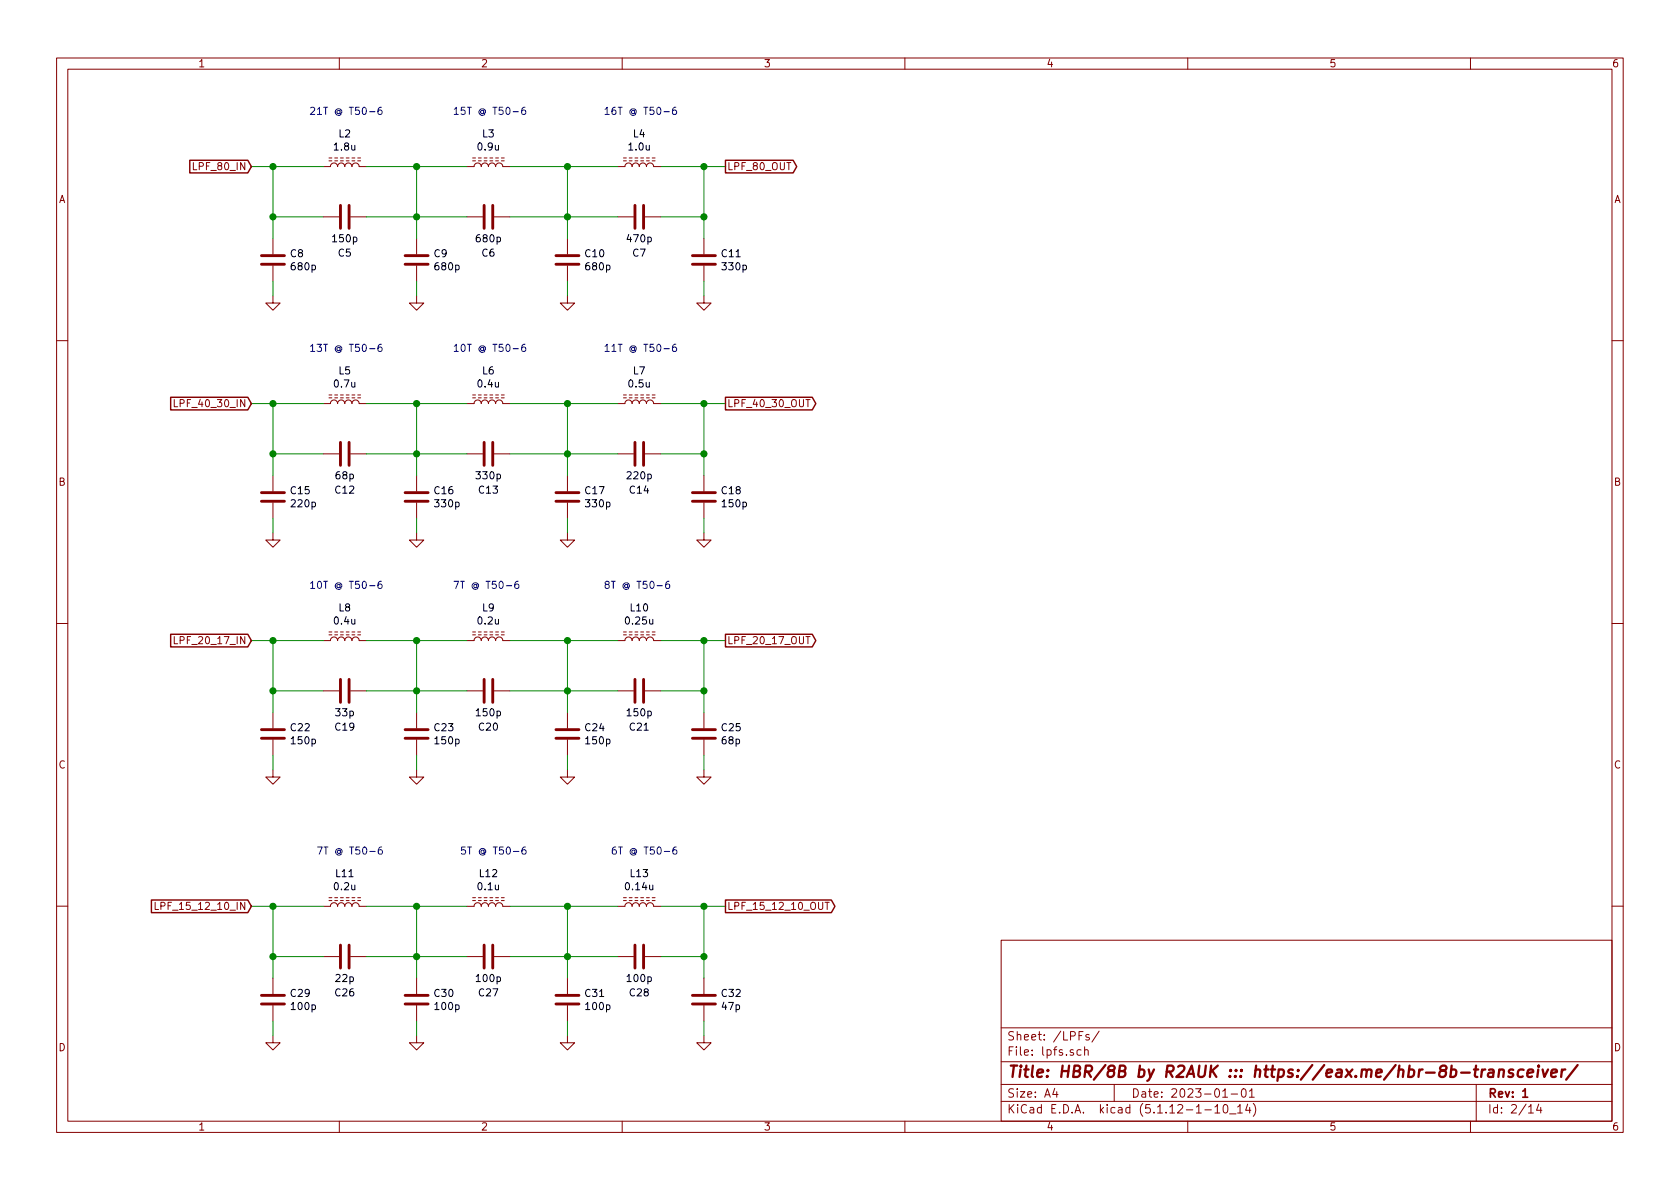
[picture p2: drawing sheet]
EESchema Schematic File Version 4
EELAYER 30 0
EELAYER END
$Descr A4 11693 8268
encoding utf-8
Sheet 2 14
Title "HBR/8B by R2AUK ::: https://eax.me/hbr-8b-transceiver/"
Date "2023-01-01"
Rev "1"
Comp ""
Comment1 ""
Comment2 ""
Comment3 ""
Comment4 ""
$EndDescr
$Comp
L Device:L_Core_Ferrite L11
U 1 1
P 2400 6300
F 0 "L11" V 2625 6300 50  0000 C CNN
F 1 "0.2u" V 2534 6300 50  0000 C CNN
F 2 "" H 2400 6300 50  0001 C CNN
F 3 "~" H 2400 6300 50  0001 C CNN
	1    2400 6300
	0    -1   -1   0   
$EndComp
$Comp
L Device:C C29
U 1 1
P 1900 6950
F 0 "C29" H 2015 6996 50  0000 L CNN
F 1 "100p" H 2015 6905 50  0000 L CNN
F 2 "" H 1938 6800 50  0001 C CNN
F 3 "~" H 1900 6950 50  0001 C CNN
	1    1900 6950
	1    0    0    -1  
$EndComp
$Comp
L Device:L_Core_Ferrite L12
U 1 1
P 3400 6300
F 0 "L12" V 3625 6300 50  0000 C CNN
F 1 "0.1u" V 3534 6300 50  0000 C CNN
F 2 "" H 3400 6300 50  0001 C CNN
F 3 "~" H 3400 6300 50  0001 C CNN
	1    3400 6300
	0    -1   -1   0   
$EndComp
$Comp
L Device:C C30
U 1 1
P 2900 6950
F 0 "C30" H 3015 6996 50  0000 L CNN
F 1 "100p" H 3015 6905 50  0000 L CNN
F 2 "" H 2938 6800 50  0001 C CNN
F 3 "~" H 2900 6950 50  0001 C CNN
	1    2900 6950
	1    0    0    -1  
$EndComp
$Comp
L Device:L_Core_Ferrite L13
U 1 1
P 4450 6300
F 0 "L13" V 4675 6300 50  0000 C CNN
F 1 "0.14u" V 4584 6300 50  0000 C CNN
F 2 "" H 4450 6300 50  0001 C CNN
F 3 "~" H 4450 6300 50  0001 C CNN
	1    4450 6300
	0    -1   -1   0   
$EndComp
$Comp
L Device:C C31
U 1 1
P 3950 6950
F 0 "C31" H 4065 6996 50  0000 L CNN
F 1 "100p" H 4065 6905 50  0000 L CNN
F 2 "" H 3988 6800 50  0001 C CNN
F 3 "~" H 3950 6950 50  0001 C CNN
	1    3950 6950
	1    0    0    -1  
$EndComp
$Comp
L Device:C C32
U 1 1
P 4900 6950
F 0 "C32" H 5015 6996 50  0000 L CNN
F 1 "47p" H 5015 6905 50  0000 L CNN
F 2 "" H 4938 6800 50  0001 C CNN
F 3 "~" H 4900 6950 50  0001 C CNN
	1    4900 6950
	1    0    0    -1  
$EndComp
$Comp
L power:GND #PWR036
U 1 1
P 1900 7200
F 0 "#PWR036" H 1900 6950 50  0001 C CNN
F 1 "GND" H 1905 7027 50  0001 C CNN
F 2 "" H 1900 7200 50  0001 C CNN
F 3 "" H 1900 7200 50  0001 C CNN
	1    1900 7200
	1    0    0    -1  
$EndComp
$Comp
L power:GND #PWR037
U 1 1
P 2900 7200
F 0 "#PWR037" H 2900 6950 50  0001 C CNN
F 1 "GND" H 2905 7027 50  0001 C CNN
F 2 "" H 2900 7200 50  0001 C CNN
F 3 "" H 2900 7200 50  0001 C CNN
	1    2900 7200
	1    0    0    -1  
$EndComp
$Comp
L power:GND #PWR038
U 1 1
P 3950 7200
F 0 "#PWR038" H 3950 6950 50  0001 C CNN
F 1 "GND" H 3955 7027 50  0001 C CNN
F 2 "" H 3950 7200 50  0001 C CNN
F 3 "" H 3950 7200 50  0001 C CNN
	1    3950 7200
	1    0    0    -1  
$EndComp
$Comp
L power:GND #PWR039
U 1 1
P 4900 7200
F 0 "#PWR039" H 4900 6950 50  0001 C CNN
F 1 "GND" H 4905 7027 50  0001 C CNN
F 2 "" H 4900 7200 50  0001 C CNN
F 3 "" H 4900 7200 50  0001 C CNN
	1    4900 7200
	1    0    0    -1  
$EndComp
Wire Wire Line
	4900 7100 4900 7200
Wire Wire Line
	3950 7100 3950 7200
Wire Wire Line
	2900 7200 2900 7100
Wire Wire Line
	1900 7200 1900 7100
$Comp
L Device:C C26
U 1 1
P 2400 6650
F 0 "C26" V 2650 6650 50  0000 C CNN
F 1 "22p" V 2550 6650 50  0000 C CNN
F 2 "" H 2438 6500 50  0001 C CNN
F 3 "~" H 2400 6650 50  0001 C CNN
	1    2400 6650
	0    1    1    0   
$EndComp
$Comp
L Device:C C27
U 1 1
P 3400 6650
F 0 "C27" V 3650 6650 50  0000 C CNN
F 1 "100p" V 3550 6650 50  0000 C CNN
F 2 "" H 3438 6500 50  0001 C CNN
F 3 "~" H 3400 6650 50  0001 C CNN
	1    3400 6650
	0    1    1    0   
$EndComp
$Comp
L Device:C C28
U 1 1
P 4450 6650
F 0 "C28" V 4700 6650 50  0000 C CNN
F 1 "100p" V 4600 6650 50  0000 C CNN
F 2 "" H 4488 6500 50  0001 C CNN
F 3 "~" H 4450 6650 50  0001 C CNN
	1    4450 6650
	0    1    1    0   
$EndComp
Wire Wire Line
	1900 6800 1900 6650
Wire Wire Line
	1900 6300 2250 6300
Wire Wire Line
	2550 6300 2900 6300
Wire Wire Line
	3550 6300 3950 6300
Wire Wire Line
	4600 6300 4900 6300
Wire Wire Line
	4900 6300 4900 6650
Wire Wire Line
	3950 6800 3950 6650
Connection ~ 3950 6300
Wire Wire Line
	3950 6300 4300 6300
Wire Wire Line
	2900 6800 2900 6650
Connection ~ 2900 6300
Wire Wire Line
	2900 6300 3250 6300
Wire Wire Line
	1900 6650 2250 6650
Connection ~ 1900 6650
Wire Wire Line
	1900 6650 1900 6300
Wire Wire Line
	2550 6650 2900 6650
Connection ~ 2900 6650
Wire Wire Line
	2900 6650 2900 6300
Wire Wire Line
	2900 6650 3250 6650
Wire Wire Line
	3550 6650 3950 6650
Connection ~ 3950 6650
Wire Wire Line
	3950 6650 3950 6300
Wire Wire Line
	4300 6650 3950 6650
Wire Wire Line
	4600 6650 4900 6650
Connection ~ 4900 6650
Wire Wire Line
	4900 6650 4900 6800
Text GLabel 5050 6300 2    50   Output ~ 0
LPF_15_12_10_OUT
Text GLabel 1750 6300 0    50   Input ~ 0
LPF_15_12_10_IN
Wire Wire Line
	1750 6300 1900 6300
Connection ~ 1900 6300
Wire Wire Line
	4900 6300 5050 6300
Connection ~ 4900 6300
$Comp
L Device:L_Core_Ferrite L8
U 1 1
P 2400 4450
F 0 "L8" V 2625 4450 50  0000 C CNN
F 1 "0.4u" V 2534 4450 50  0000 C CNN
F 2 "" H 2400 4450 50  0001 C CNN
F 3 "~" H 2400 4450 50  0001 C CNN
	1    2400 4450
	0    -1   -1   0   
$EndComp
$Comp
L Device:C C22
U 1 1
P 1900 5100
F 0 "C22" H 2015 5146 50  0000 L CNN
F 1 "150p" H 2015 5055 50  0000 L CNN
F 2 "" H 1938 4950 50  0001 C CNN
F 3 "~" H 1900 5100 50  0001 C CNN
	1    1900 5100
	1    0    0    -1  
$EndComp
$Comp
L Device:L_Core_Ferrite L9
U 1 1
P 3400 4450
F 0 "L9" V 3625 4450 50  0000 C CNN
F 1 "0.2u" V 3534 4450 50  0000 C CNN
F 2 "" H 3400 4450 50  0001 C CNN
F 3 "~" H 3400 4450 50  0001 C CNN
	1    3400 4450
	0    -1   -1   0   
$EndComp
$Comp
L Device:C C23
U 1 1
P 2900 5100
F 0 "C23" H 3015 5146 50  0000 L CNN
F 1 "150p" H 3015 5055 50  0000 L CNN
F 2 "" H 2938 4950 50  0001 C CNN
F 3 "~" H 2900 5100 50  0001 C CNN
	1    2900 5100
	1    0    0    -1  
$EndComp
$Comp
L Device:L_Core_Ferrite L10
U 1 1
P 4450 4450
F 0 "L10" V 4675 4450 50  0000 C CNN
F 1 "0.25u" V 4584 4450 50  0000 C CNN
F 2 "" H 4450 4450 50  0001 C CNN
F 3 "~" H 4450 4450 50  0001 C CNN
	1    4450 4450
	0    -1   -1   0   
$EndComp
$Comp
L Device:C C24
U 1 1
P 3950 5100
F 0 "C24" H 4065 5146 50  0000 L CNN
F 1 "150p" H 4065 5055 50  0000 L CNN
F 2 "" H 3988 4950 50  0001 C CNN
F 3 "~" H 3950 5100 50  0001 C CNN
	1    3950 5100
	1    0    0    -1  
$EndComp
$Comp
L Device:C C25
U 1 1
P 4900 5100
F 0 "C25" H 5015 5146 50  0000 L CNN
F 1 "68p" H 5015 5055 50  0000 L CNN
F 2 "" H 4938 4950 50  0001 C CNN
F 3 "~" H 4900 5100 50  0001 C CNN
	1    4900 5100
	1    0    0    -1  
$EndComp
$Comp
L power:GND #PWR032
U 1 1
P 1900 5350
F 0 "#PWR032" H 1900 5100 50  0001 C CNN
F 1 "GND" H 1905 5177 50  0001 C CNN
F 2 "" H 1900 5350 50  0001 C CNN
F 3 "" H 1900 5350 50  0001 C CNN
	1    1900 5350
	1    0    0    -1  
$EndComp
$Comp
L power:GND #PWR033
U 1 1
P 2900 5350
F 0 "#PWR033" H 2900 5100 50  0001 C CNN
F 1 "GND" H 2905 5177 50  0001 C CNN
F 2 "" H 2900 5350 50  0001 C CNN
F 3 "" H 2900 5350 50  0001 C CNN
	1    2900 5350
	1    0    0    -1  
$EndComp
$Comp
L power:GND #PWR034
U 1 1
P 3950 5350
F 0 "#PWR034" H 3950 5100 50  0001 C CNN
F 1 "GND" H 3955 5177 50  0001 C CNN
F 2 "" H 3950 5350 50  0001 C CNN
F 3 "" H 3950 5350 50  0001 C CNN
	1    3950 5350
	1    0    0    -1  
$EndComp
$Comp
L power:GND #PWR035
U 1 1
P 4900 5350
F 0 "#PWR035" H 4900 5100 50  0001 C CNN
F 1 "GND" H 4905 5177 50  0001 C CNN
F 2 "" H 4900 5350 50  0001 C CNN
F 3 "" H 4900 5350 50  0001 C CNN
	1    4900 5350
	1    0    0    -1  
$EndComp
Wire Wire Line
	4900 5250 4900 5350
Wire Wire Line
	3950 5250 3950 5350
Wire Wire Line
	2900 5350 2900 5250
Wire Wire Line
	1900 5350 1900 5250
$Comp
L Device:C C19
U 1 1
P 2400 4800
F 0 "C19" V 2650 4800 50  0000 C CNN
F 1 "33p" V 2550 4800 50  0000 C CNN
F 2 "" H 2438 4650 50  0001 C CNN
F 3 "~" H 2400 4800 50  0001 C CNN
	1    2400 4800
	0    1    1    0   
$EndComp
$Comp
L Device:C C20
U 1 1
P 3400 4800
F 0 "C20" V 3650 4800 50  0000 C CNN
F 1 "150p" V 3550 4800 50  0000 C CNN
F 2 "" H 3438 4650 50  0001 C CNN
F 3 "~" H 3400 4800 50  0001 C CNN
	1    3400 4800
	0    1    1    0   
$EndComp
$Comp
L Device:C C21
U 1 1
P 4450 4800
F 0 "C21" V 4700 4800 50  0000 C CNN
F 1 "150p" V 4600 4800 50  0000 C CNN
F 2 "" H 4488 4650 50  0001 C CNN
F 3 "~" H 4450 4800 50  0001 C CNN
	1    4450 4800
	0    1    1    0   
$EndComp
Wire Wire Line
	1900 4950 1900 4800
Wire Wire Line
	1900 4450 2250 4450
Wire Wire Line
	2550 4450 2900 4450
Wire Wire Line
	3550 4450 3950 4450
Wire Wire Line
	4600 4450 4900 4450
Wire Wire Line
	4900 4450 4900 4800
Wire Wire Line
	3950 4950 3950 4800
Connection ~ 3950 4450
Wire Wire Line
	3950 4450 4300 4450
Wire Wire Line
	2900 4950 2900 4800
Connection ~ 2900 4450
Wire Wire Line
	2900 4450 3250 4450
Wire Wire Line
	1900 4800 2250 4800
Connection ~ 1900 4800
Wire Wire Line
	1900 4800 1900 4450
Wire Wire Line
	2550 4800 2900 4800
Connection ~ 2900 4800
Wire Wire Line
	2900 4800 2900 4450
Wire Wire Line
	2900 4800 3250 4800
Wire Wire Line
	3550 4800 3950 4800
Connection ~ 3950 4800
Wire Wire Line
	3950 4800 3950 4450
Wire Wire Line
	4300 4800 3950 4800
Wire Wire Line
	4600 4800 4900 4800
Connection ~ 4900 4800
Wire Wire Line
	4900 4800 4900 4950
Text GLabel 5050 4450 2    50   Output ~ 0
LPF_20_17_OUT
Text GLabel 1750 4450 0    50   Input ~ 0
LPF_20_17_IN
Wire Wire Line
	1750 4450 1900 4450
Connection ~ 1900 4450
Wire Wire Line
	4900 4450 5050 4450
Connection ~ 4900 4450
$Comp
L Device:L_Core_Ferrite L5
U 1 1
P 2400 2800
F 0 "L5" V 2625 2800 50  0000 C CNN
F 1 "0.7u" V 2534 2800 50  0000 C CNN
F 2 "" H 2400 2800 50  0001 C CNN
F 3 "~" H 2400 2800 50  0001 C CNN
	1    2400 2800
	0    -1   -1   0   
$EndComp
$Comp
L Device:C C15
U 1 1
P 1900 3450
F 0 "C15" H 2015 3496 50  0000 L CNN
F 1 "220p" H 2015 3405 50  0000 L CNN
F 2 "" H 1938 3300 50  0001 C CNN
F 3 "~" H 1900 3450 50  0001 C CNN
	1    1900 3450
	1    0    0    -1  
$EndComp
$Comp
L Device:L_Core_Ferrite L6
U 1 1
P 3400 2800
F 0 "L6" V 3625 2800 50  0000 C CNN
F 1 "0.4u" V 3534 2800 50  0000 C CNN
F 2 "" H 3400 2800 50  0001 C CNN
F 3 "~" H 3400 2800 50  0001 C CNN
	1    3400 2800
	0    -1   -1   0   
$EndComp
$Comp
L Device:C C16
U 1 1
P 2900 3450
F 0 "C16" H 3015 3496 50  0000 L CNN
F 1 "330p" H 3015 3405 50  0000 L CNN
F 2 "" H 2938 3300 50  0001 C CNN
F 3 "~" H 2900 3450 50  0001 C CNN
	1    2900 3450
	1    0    0    -1  
$EndComp
$Comp
L Device:L_Core_Ferrite L7
U 1 1
P 4450 2800
F 0 "L7" V 4675 2800 50  0000 C CNN
F 1 "0.5u" V 4584 2800 50  0000 C CNN
F 2 "" H 4450 2800 50  0001 C CNN
F 3 "~" H 4450 2800 50  0001 C CNN
	1    4450 2800
	0    -1   -1   0   
$EndComp
$Comp
L Device:C C17
U 1 1
P 3950 3450
F 0 "C17" H 4065 3496 50  0000 L CNN
F 1 "330p" H 4065 3405 50  0000 L CNN
F 2 "" H 3988 3300 50  0001 C CNN
F 3 "~" H 3950 3450 50  0001 C CNN
	1    3950 3450
	1    0    0    -1  
$EndComp
$Comp
L Device:C C18
U 1 1
P 4900 3450
F 0 "C18" H 5015 3496 50  0000 L CNN
F 1 "150p" H 5015 3405 50  0000 L CNN
F 2 "" H 4938 3300 50  0001 C CNN
F 3 "~" H 4900 3450 50  0001 C CNN
	1    4900 3450
	1    0    0    -1  
$EndComp
$Comp
L power:GND #PWR028
U 1 1
P 1900 3700
F 0 "#PWR028" H 1900 3450 50  0001 C CNN
F 1 "GND" H 1905 3527 50  0001 C CNN
F 2 "" H 1900 3700 50  0001 C CNN
F 3 "" H 1900 3700 50  0001 C CNN
	1    1900 3700
	1    0    0    -1  
$EndComp
$Comp
L power:GND #PWR029
U 1 1
P 2900 3700
F 0 "#PWR029" H 2900 3450 50  0001 C CNN
F 1 "GND" H 2905 3527 50  0001 C CNN
F 2 "" H 2900 3700 50  0001 C CNN
F 3 "" H 2900 3700 50  0001 C CNN
	1    2900 3700
	1    0    0    -1  
$EndComp
$Comp
L power:GND #PWR030
U 1 1
P 3950 3700
F 0 "#PWR030" H 3950 3450 50  0001 C CNN
F 1 "GND" H 3955 3527 50  0001 C CNN
F 2 "" H 3950 3700 50  0001 C CNN
F 3 "" H 3950 3700 50  0001 C CNN
	1    3950 3700
	1    0    0    -1  
$EndComp
$Comp
L power:GND #PWR031
U 1 1
P 4900 3700
F 0 "#PWR031" H 4900 3450 50  0001 C CNN
F 1 "GND" H 4905 3527 50  0001 C CNN
F 2 "" H 4900 3700 50  0001 C CNN
F 3 "" H 4900 3700 50  0001 C CNN
	1    4900 3700
	1    0    0    -1  
$EndComp
Wire Wire Line
	4900 3600 4900 3700
Wire Wire Line
	3950 3600 3950 3700
Wire Wire Line
	2900 3700 2900 3600
Wire Wire Line
	1900 3700 1900 3600
$Comp
L Device:C C12
U 1 1
P 2400 3150
F 0 "C12" V 2650 3150 50  0000 C CNN
F 1 "68p" V 2550 3150 50  0000 C CNN
F 2 "" H 2438 3000 50  0001 C CNN
F 3 "~" H 2400 3150 50  0001 C CNN
	1    2400 3150
	0    1    1    0   
$EndComp
$Comp
L Device:C C13
U 1 1
P 3400 3150
F 0 "C13" V 3650 3150 50  0000 C CNN
F 1 "330p" V 3550 3150 50  0000 C CNN
F 2 "" H 3438 3000 50  0001 C CNN
F 3 "~" H 3400 3150 50  0001 C CNN
	1    3400 3150
	0    1    1    0   
$EndComp
$Comp
L Device:C C14
U 1 1
P 4450 3150
F 0 "C14" V 4700 3150 50  0000 C CNN
F 1 "220p" V 4600 3150 50  0000 C CNN
F 2 "" H 4488 3000 50  0001 C CNN
F 3 "~" H 4450 3150 50  0001 C CNN
	1    4450 3150
	0    1    1    0   
$EndComp
Wire Wire Line
	1900 3300 1900 3150
Wire Wire Line
	1900 2800 2250 2800
Wire Wire Line
	2550 2800 2900 2800
Wire Wire Line
	3550 2800 3950 2800
Wire Wire Line
	4600 2800 4900 2800
Wire Wire Line
	4900 2800 4900 3150
Wire Wire Line
	3950 3300 3950 3150
Connection ~ 3950 2800
Wire Wire Line
	3950 2800 4300 2800
Wire Wire Line
	2900 3300 2900 3150
Connection ~ 2900 2800
Wire Wire Line
	2900 2800 3250 2800
Wire Wire Line
	1900 3150 2250 3150
Connection ~ 1900 3150
Wire Wire Line
	1900 3150 1900 2800
Wire Wire Line
	2550 3150 2900 3150
Connection ~ 2900 3150
Wire Wire Line
	2900 3150 2900 2800
Wire Wire Line
	2900 3150 3250 3150
Wire Wire Line
	3550 3150 3950 3150
Connection ~ 3950 3150
Wire Wire Line
	3950 3150 3950 2800
Wire Wire Line
	4300 3150 3950 3150
Wire Wire Line
	4600 3150 4900 3150
Connection ~ 4900 3150
Wire Wire Line
	4900 3150 4900 3300
Text GLabel 5050 2800 2    50   Output ~ 0
LPF_40_30_OUT
Text GLabel 1750 2800 0    50   Input ~ 0
LPF_40_30_IN
Wire Wire Line
	1750 2800 1900 2800
Connection ~ 1900 2800
Wire Wire Line
	4900 2800 5050 2800
Connection ~ 4900 2800
$Comp
L Device:L_Core_Ferrite L2
U 1 1
P 2400 1150
F 0 "L2" V 2625 1150 50  0000 C CNN
F 1 "1.8u" V 2534 1150 50  0000 C CNN
F 2 "" H 2400 1150 50  0001 C CNN
F 3 "~" H 2400 1150 50  0001 C CNN
	1    2400 1150
	0    -1   -1   0   
$EndComp
$Comp
L Device:C C8
U 1 1
P 1900 1800
F 0 "C8" H 2015 1846 50  0000 L CNN
F 1 "680p" H 2015 1755 50  0000 L CNN
F 2 "" H 1938 1650 50  0001 C CNN
F 3 "~" H 1900 1800 50  0001 C CNN
	1    1900 1800
	1    0    0    -1  
$EndComp
$Comp
L Device:L_Core_Ferrite L3
U 1 1
P 3400 1150
F 0 "L3" V 3625 1150 50  0000 C CNN
F 1 "0.9u" V 3534 1150 50  0000 C CNN
F 2 "" H 3400 1150 50  0001 C CNN
F 3 "~" H 3400 1150 50  0001 C CNN
	1    3400 1150
	0    -1   -1   0   
$EndComp
$Comp
L Device:C C9
U 1 1
P 2900 1800
F 0 "C9" H 3015 1846 50  0000 L CNN
F 1 "680p" H 3015 1755 50  0000 L CNN
F 2 "" H 2938 1650 50  0001 C CNN
F 3 "~" H 2900 1800 50  0001 C CNN
	1    2900 1800
	1    0    0    -1  
$EndComp
$Comp
L Device:L_Core_Ferrite L4
U 1 1
P 4450 1150
F 0 "L4" V 4675 1150 50  0000 C CNN
F 1 "1.0u" V 4584 1150 50  0000 C CNN
F 2 "" H 4450 1150 50  0001 C CNN
F 3 "~" H 4450 1150 50  0001 C CNN
	1    4450 1150
	0    -1   -1   0   
$EndComp
$Comp
L Device:C C10
U 1 1
P 3950 1800
F 0 "C10" H 4065 1846 50  0000 L CNN
F 1 "680p" H 4065 1755 50  0000 L CNN
F 2 "" H 3988 1650 50  0001 C CNN
F 3 "~" H 3950 1800 50  0001 C CNN
	1    3950 1800
	1    0    0    -1  
$EndComp
$Comp
L Device:C C11
U 1 1
P 4900 1800
F 0 "C11" H 5015 1846 50  0000 L CNN
F 1 "330p" H 5015 1755 50  0000 L CNN
F 2 "" H 4938 1650 50  0001 C CNN
F 3 "~" H 4900 1800 50  0001 C CNN
	1    4900 1800
	1    0    0    -1  
$EndComp
$Comp
L power:GND #PWR024
U 1 1
P 1900 2050
F 0 "#PWR024" H 1900 1800 50  0001 C CNN
F 1 "GND" H 1905 1877 50  0001 C CNN
F 2 "" H 1900 2050 50  0001 C CNN
F 3 "" H 1900 2050 50  0001 C CNN
	1    1900 2050
	1    0    0    -1  
$EndComp
$Comp
L power:GND #PWR025
U 1 1
P 2900 2050
F 0 "#PWR025" H 2900 1800 50  0001 C CNN
F 1 "GND" H 2905 1877 50  0001 C CNN
F 2 "" H 2900 2050 50  0001 C CNN
F 3 "" H 2900 2050 50  0001 C CNN
	1    2900 2050
	1    0    0    -1  
$EndComp
$Comp
L power:GND #PWR026
U 1 1
P 3950 2050
F 0 "#PWR026" H 3950 1800 50  0001 C CNN
F 1 "GND" H 3955 1877 50  0001 C CNN
F 2 "" H 3950 2050 50  0001 C CNN
F 3 "" H 3950 2050 50  0001 C CNN
	1    3950 2050
	1    0    0    -1  
$EndComp
$Comp
L power:GND #PWR027
U 1 1
P 4900 2050
F 0 "#PWR027" H 4900 1800 50  0001 C CNN
F 1 "GND" H 4905 1877 50  0001 C CNN
F 2 "" H 4900 2050 50  0001 C CNN
F 3 "" H 4900 2050 50  0001 C CNN
	1    4900 2050
	1    0    0    -1  
$EndComp
Wire Wire Line
	4900 1950 4900 2050
Wire Wire Line
	3950 1950 3950 2050
Wire Wire Line
	2900 2050 2900 1950
Wire Wire Line
	1900 2050 1900 1950
$Comp
L Device:C C5
U 1 1
P 2400 1500
F 0 "C5" V 2650 1500 50  0000 C CNN
F 1 "150p" V 2550 1500 50  0000 C CNN
F 2 "" H 2438 1350 50  0001 C CNN
F 3 "~" H 2400 1500 50  0001 C CNN
	1    2400 1500
	0    1    1    0   
$EndComp
$Comp
L Device:C C6
U 1 1
P 3400 1500
F 0 "C6" V 3650 1500 50  0000 C CNN
F 1 "680p" V 3550 1500 50  0000 C CNN
F 2 "" H 3438 1350 50  0001 C CNN
F 3 "~" H 3400 1500 50  0001 C CNN
	1    3400 1500
	0    1    1    0   
$EndComp
$Comp
L Device:C C7
U 1 1
P 4450 1500
F 0 "C7" V 4700 1500 50  0000 C CNN
F 1 "470p" V 4600 1500 50  0000 C CNN
F 2 "" H 4488 1350 50  0001 C CNN
F 3 "~" H 4450 1500 50  0001 C CNN
	1    4450 1500
	0    1    1    0   
$EndComp
Wire Wire Line
	1900 1650 1900 1500
Wire Wire Line
	1900 1150 2250 1150
Wire Wire Line
	2550 1150 2900 1150
Wire Wire Line
	3550 1150 3950 1150
Wire Wire Line
	4600 1150 4900 1150
Wire Wire Line
	4900 1150 4900 1500
Wire Wire Line
	3950 1650 3950 1500
Connection ~ 3950 1150
Wire Wire Line
	3950 1150 4300 1150
Wire Wire Line
	2900 1650 2900 1500
Connection ~ 2900 1150
Wire Wire Line
	2900 1150 3250 1150
Wire Wire Line
	1900 1500 2250 1500
Connection ~ 1900 1500
Wire Wire Line
	1900 1500 1900 1150
Wire Wire Line
	2550 1500 2900 1500
Connection ~ 2900 1500
Wire Wire Line
	2900 1500 2900 1150
Wire Wire Line
	2900 1500 3250 1500
Wire Wire Line
	3550 1500 3950 1500
Connection ~ 3950 1500
Wire Wire Line
	3950 1500 3950 1150
Wire Wire Line
	4300 1500 3950 1500
Wire Wire Line
	4600 1500 4900 1500
Connection ~ 4900 1500
Wire Wire Line
	4900 1500 4900 1650
Text GLabel 5050 1150 2    50   Output ~ 0
LPF_80_OUT
Text GLabel 1750 1150 0    50   Input ~ 0
LPF_80_IN
Wire Wire Line
	1750 1150 1900 1150
Connection ~ 1900 1150
Wire Wire Line
	4900 1150 5050 1150
Connection ~ 4900 1150
Text Notes 2150 800  0    50   ~ 0
21T @ T50-6
Text Notes 3150 800  0    50   ~ 0
15T @ T50-6
Text Notes 4200 800  0    50   ~ 0
16T @ T50-6
Text Notes 2150 2450 0    50   ~ 0
13T @ T50-6
Text Notes 3150 2450 0    50   ~ 0
10T @ T50-6
Text Notes 4200 2450 0    50   ~ 0
11T @ T50-6
Text Notes 2150 4100 0    50   ~ 0
10T @ T50-6
Text Notes 3150 4100 0    50   ~ 0
7T @ T50-6
Text Notes 4200 4100 0    50   ~ 0
8T @ T50-6
Text Notes 2200 5950 0    50   ~ 0
7T @ T50-6
Text Notes 3200 5950 0    50   ~ 0
5T @ T50-6
Text Notes 4250 5950 0    50   ~ 0
6T @ T50-6
$EndSCHEMATC
